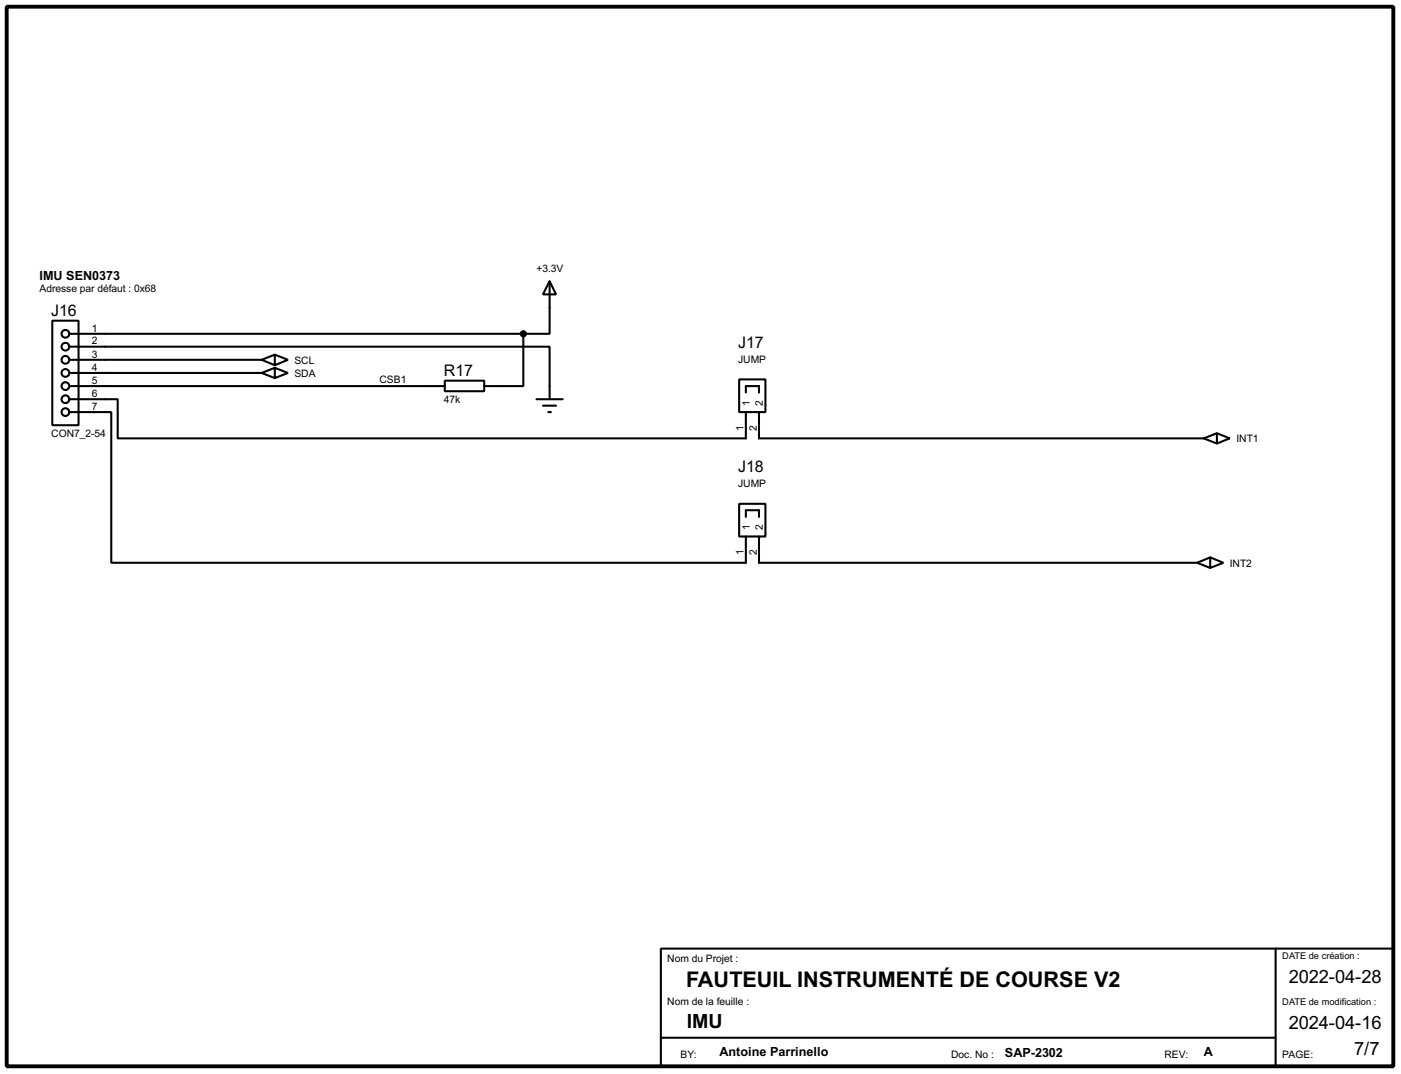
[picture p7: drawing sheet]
<svg xmlns="http://www.w3.org/2000/svg" width="272mm" height="208mm" viewBox="0 0 272 208" stroke-linecap="round" stroke-linejoin="round" font-family="sans-serif">
<g fill="none" stroke="#000" stroke-width=".4">
<path d="M106.7 54.6l1.3 2.6h-2.6zM106.7 54.6v10.2h-5.1M10.2 62.3h5.1v20.3h-5.1zM13.5 67.3h93.2v10.2M13.5 77.5h9.4v7.6h121.9v-5.1M13.5 69.9h37.3M13.5 64.8h88.1M13.8 72.4h37M13.8 75h72.6M50.8 72.4l2.6 1M50.8 69.9l2.6 1M53.4 71.4l2.5 1-2.5 1z"/>
<path d="M53.4 68.9l2.5 1-2.5 1zM53.4 71.4l-2.6 1M53.4 68.9l-2.6 1M86.4 73.9h7.6v2.1h-7.6zM101.6 64.8v10.2h-7.6M104.2 77.5h5.1M105.4 78.8h2.6M143.5 73.7h5.1v6.3h-5.1zM144.8 76.2v-1.2h2.6v1.2M13.5 80h8.1v29.3h123.2v-5.1M106.5 80h.5M143.5 97.8h5.1v6.4h-5.1z"/>
<path d="M147.4 80v5.1h86.3M233.7 85.1l2.6 1M236.3 84.1l2.5 1-2.5 1zM236.3 84.1l-2.6 1M144.8 100.4v-1.3h2.6v1.3M147.4 104.2v5.1h85M232.4 109.3l2.6 1M235 108.2l2.5 1.1-2.5 1zM235 108.2l-2.6 1.1M128.3 184.2h142.2v22.8h-142.2zM247.7 184.2v22.8M128.3 201.5h119.4"/>
<circle cx="12.7" cy="72.4" r=".75"/>
<circle cx="12.7" cy="64.8" r=".75"/>
<circle cx="12.7" cy="67.3" r=".75"/>
<circle cx="12.7" cy="77.5" r=".75"/>
<circle cx="12.7" cy="69.9" r=".75"/>
<circle cx="12.7" cy="75" r=".75"/>
<circle cx="12.7" cy="80" r=".75"/>
</g>
<path d="M1.3 1.3h269.2v205.7h-269.2z" fill="none" stroke="#000" stroke-width=".75"/>
<circle cx="101.6" cy="64.8" r=".5" fill="#000" stroke="#000" stroke-width=".4"/>
<text font-size="4.2" x="133.2" y="191.7">FAUTEUIL INSTRUMENTÉ DE COURSE V2</text>
<text font-size="3.8" x="133.4" y="199.5">IMU</text>
<g font-size="3.6">
<text x="250.2" y="190.9">2022-04-28</text>
<text x="250.2" y="199.8">2024-04-16</text>
<text x="262.9" y="204.9">7/7</text>
</g>
<g font-size="3.1">
<text x="10" y="61.4">J16</text>
<text x="143.3" y="67.6">J17</text>
<text x="86.2" y="73">R17</text>
<text x="143.3" y="91.7">J18</text>
</g>
<g font-size="2.5">
<text x="7.7" y="54.3">IMU SEN0373</text>
<text x="139.7" y="205.1">Antoine Parrinello</text>
<text x="195.1" y="205.2">SAP-2302</text>
<text x="233.7" y="205.1">A</text>
</g>
<g font-size="2">
<text x="104.2" y="52.9">+3.3V</text>
<text x="7.7" y="56.6">Adresse par défaut : 0x68</text>
<text x="17.8" y="64.4">1</text>
<text x="17.8" y="66.9">2</text>
<text x="17.8" y="69.4">3</text>
<text x="17.8" y="72">4</text>
<text x="57.2" y="70.6">SCL</text>
<text x="143.3" y="70.4">JUMP</text>
<text x="17.8" y="74.5">5</text>
<text x="17.8" y="77.1">6</text>
<text x="57.2" y="73.2">SDA</text>
<text x="73.7" y="74.3">CSB1</text>
<text x="17.8" y="79.6">7</text>
<text x="86.2" y="78.1">47k</text>
<text x="144.4" y="83.7" transform="rotate(-90 144.4 83.7)">1</text>
<text x="145.6" y="78.8" transform="rotate(-90 145.6 78.8)">1</text>
<text x="146.9" y="83.7" transform="rotate(-90 146.9 83.7)">2</text>
<text x="148.1" y="78.8" transform="rotate(-90 148.1 78.8)">2</text>
<text x="10" y="84.7">CON7_2-54</text>
<text x="240.1" y="85.9">INT1</text>
<text x="143.3" y="94.5">JUMP</text>
<text x="144.4" y="107.8" transform="rotate(-90 144.4 107.8)">1</text>
<text x="145.6" y="102.9" transform="rotate(-90 145.6 102.9)">1</text>
<text x="146.9" y="107.8" transform="rotate(-90 146.9 107.8)">2</text>
<text x="148.1" y="102.9" transform="rotate(-90 148.1 102.9)">2</text>
<text x="238.8" y="110">INT2</text>
<text x="129.6" y="186.8">Nom du Projet :</text>
<text x="129.6" y="195.2">Nom de la feuille :</text>
<text x="132.1" y="205.3">BY:</text>
<text x="184.7" y="205.4">Doc. No :</text>
<text x="226.1" y="205.3">REV:</text>
<text x="249" y="205.3">PAGE:</text>
</g>
<g font-size="1.8">
<text x="249" y="186.3">DATE de création :</text>
<text x="249" y="195.2">DATE de modification :</text>
</g>
</svg>
